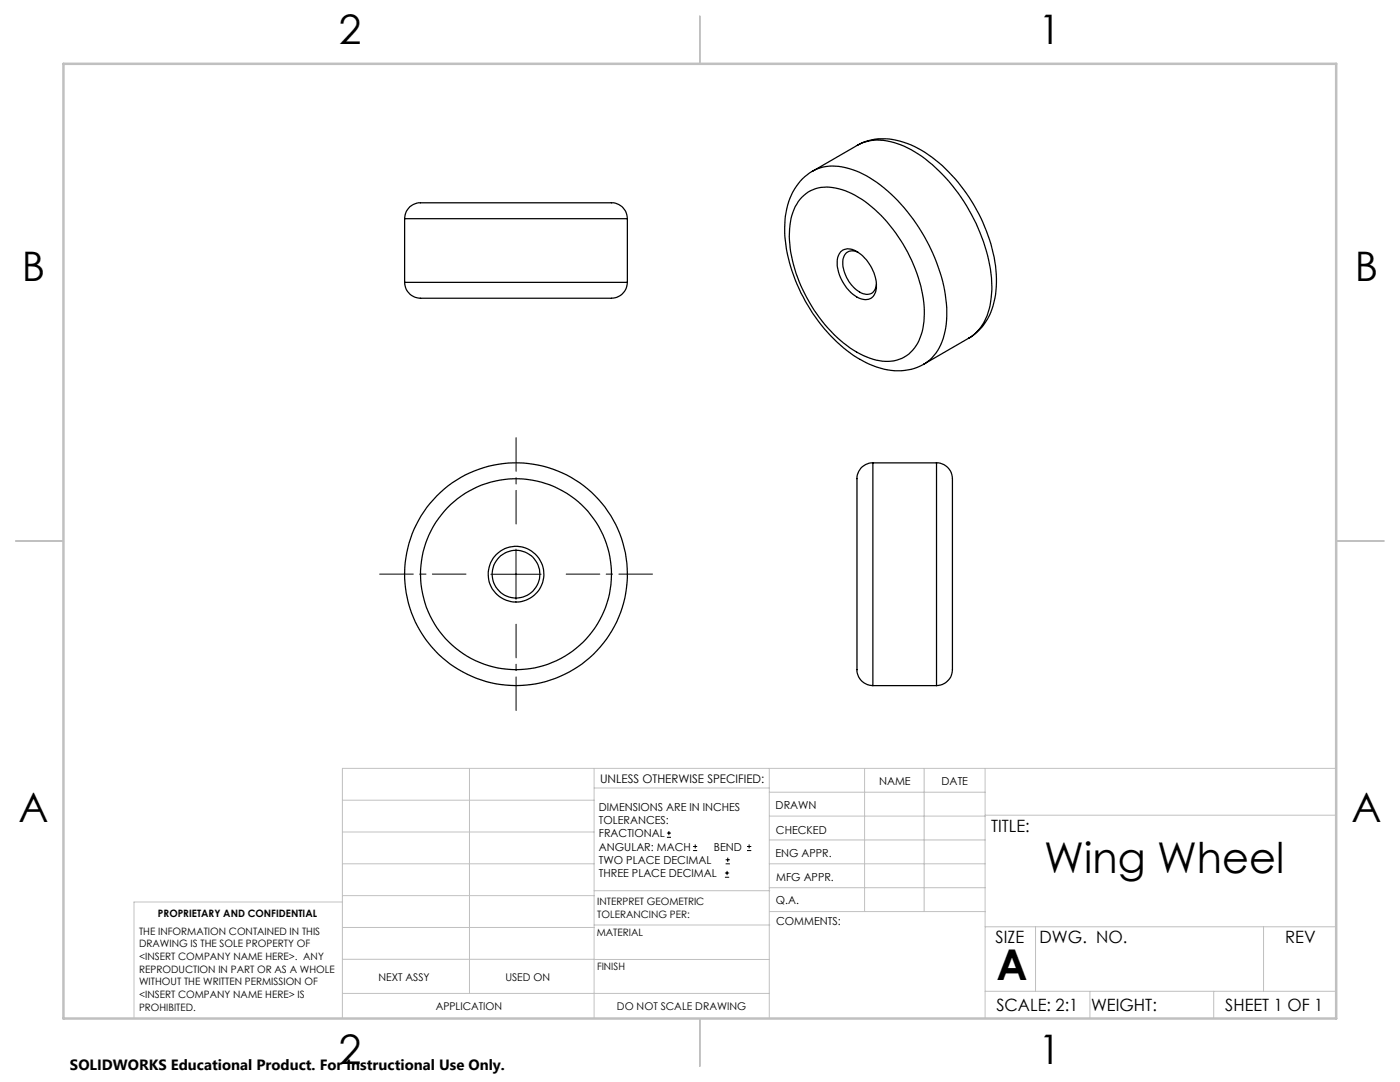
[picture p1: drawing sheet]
<svg xmlns="http://www.w3.org/2000/svg" width="279mm" height="216mm" viewBox="0 0 279 216" stroke-linecap="round" stroke-linejoin="round" font-family="sans-serif">
<g fill="none" stroke="#000" stroke-width=".2">
<path d="M98 114.6h10M103 109.6v10M133.1 167.1h.8M133.1 166.2h.8M133.5 165.8v.9M138.3 169.7h.8M138.3 168.9h.8M138.7 168.5v.8M144.7 175h.8M144.7 174.2h.8M144.8 172.4h.9M144.8 171.6h.9"/>
<path d="M145.1 173.8v.8M145.2 171.1v.9M149.1 169.7h.8M149.1 168.9h.8M149.5 168.5v.8"/>
</g>
<path d="M93 114.6h-17.2M103 104.6v-17.3M113 114.6h17.2M103 124.6v17.2" fill="none" stroke="#000" stroke-width=".2" stroke-dasharray="15.2 1.3 1.3 1.3" stroke-dashoffset="8.5"/>
<g fill="none" stroke="#c0c0c0" stroke-width=".2">
<path d="M68.3 159.7h50.3M93.7 153.3v44.9M118.6 153.3v49.9M118.6 157.2h34.9M153.5 153.3v49.9M153.5 158.1h43.1M172.5 153.3v28.6M184.4 153.3v28.6M196.6 153.3v49.9M266.7 153.3h-198.4v49.9M68.3 178.7h50.3M68.3 172.4h50.3"/>
<path d="M68.3 166h50.3M68.3 180h-41.6v23.2M118.6 177.7h35M153.5 167.6h43.1M153.5 162.8h43.1M153.5 172.4h43.1M153.5 177.1h43.1M196.6 162.7h70.1M68.3 198.2h85.2M68.3 191.4l85.2 .1M68.3 185.1h50.3M118.6 184.6h35"/>
<path d="M153.6 181.9h43M196.6 197.8h70.1M196.6 184.9h70.1M206.7 184.9v12.9M217.5 197.8v5.4M242.2 197.8v5.4M252.2 184.9v12.9"/>
</g>
<path d="M139.7 3.2v9.5M3.1 107.9h9.6M266.7 107.9h9.5M139.7 203.2v9.6" fill="none" stroke="#c0c0c0" stroke-width=".25"/>
<path d="M12.7 12.7h254v190.5h-254z" fill="none" stroke="#c0c0c0" stroke-width=".5"/>
<g fill="none" stroke="#000" stroke-width=".25">
<path d="M160.1 39.3a7.3 7.3 0 0 1 8-1.4 23.7 23.7 0 0 1 11.6 10 27.1 27.1 0 0 1 4.7 16.2 8.6 8.6 0 0 1-4.4 7.4 9.4 9.4 0 0 1-8.3-.9 28.5 28.5 0 0 1-12.5-15.2 20.9 20.9 0 0 1-1.2-12.5l.7-1.7zM162.1 34.2a11.8 11.8 0 0 0-5.4 9.7 29.9 29.9 0 0 0 5 17.8 27.8 27.8 0 0 0 12.5 11.3 11.4 11.4 0 0 0 10.2-.3M162.1 34.2a9.7 9.7 0 0 1 8.7-.1 29.4 29.4 0 0 1 13.1 12.1 30.6 30.6 0 0 1 4.9 18.5 10.2 10.2 0 0 1-4.4 8M171.1 29a11.9 11.9 0 0 1 10.7-.1 29.5 29.5 0 0 1 13.1 12.9 28.6 28.6 0 0 1 3.8 17 11.5 11.5 0 0 1-5.4 8.7M171.1 29a9.7 9.7 0 0 1 8.6-.1 28.5 28.5 0 0 1 12.7 11.3 33.3 33.3 0 0 1 5.5 17.7 12.5 12.5 0 0 1-2.9 8.3l-1.7 1.3M171.1 29l-9 5.2M80.8 43.6a3.4 3.4 0 0 1 4.1-3.1h35.8a3.9 3.9 0 0 1 4.1 1.7l.4 1.4M80.8 56.3a3.4 3.4 0 0 0 4.1 3.2h35.8a4.1 4.1 0 0 0 4.1-1.7l.4-1.5M80.8 43.6h44.4M80.8 56.3h44.4M80.8 43.6v12.7M125.2 43.6v12.7"/>
<path d="M167.8 50.2a2.82 2.82 0 0 1 3.7 .4 8.2 8.2 0 0 1 3.3 7.6 2.22 2.22 0 0 1-3.5 1.2 8.3 8.3 0 0 1-4.1-8zM171.3 50.4a1.99 1.99 0 0 0-2.3 0 1.99 1.99 0 0 0-.8 2.1 6.9 6.9 0 0 0 4.3 6.2 1.85 1.85 0 0 0 2.4-2M193.3 67.5l-8.9 5.2M174.2 92.4a3.4 3.4 0 0 0-3.2 4.1v33.4a19.5 19.5 0 0 0 .2 4.9 3.2 3.2 0 0 0 3 2M174.2 92.4v44.4M174.2 92.4h12.7M186.9 92.4a3.4 3.4 0 0 1 3.2 4.1v33.4a15.3 15.3 0 0 1-.4 5.2 3.3 3.3 0 0 1-2.8 1.7M186.9 92.4v44.4M174.2 136.8h12.7"/>
<circle cx="103" cy="114.6" r="19.1"/>
<circle cx="103" cy="114.6" r="5.5"/>
<circle cx="103" cy="114.6" r="4.8"/>
<circle cx="103" cy="114.6" r="22.2"/>
</g>
<g font-size="8.5">
<text x="208.4" y="174.2">Wing Wheel</text>
<text x="198.9" y="195.5">A</text>
</g>
<g font-size="8.1">
<text x="67.6" y="8.9">2</text>
<text x="207.3" y="8.9">1</text>
<text x="4.4" y="56.2">B</text>
<text x="270.4" y="56.2">B</text>
<text x="3.7" y="164.1">A</text>
<text x="269.7" y="164.1">A</text>
<text x="67.6" y="212.4">2</text>
<text x="207.3" y="212.4">1</text>
</g>
<g font-size="3.4">
<text x="197.8" y="166">TITLE:</text>
<text x="198.7" y="188.1">SIZE</text>
<text x="207.5" y="188.1">DWG. NO.</text>
<text x="256.5" y="188.2">REV</text>
<text x="198.8" y="201.7">SCALE: 2:1</text>
<text x="217.7" y="201.8">WEIGHT:</text>
<text x="244.5" y="201.7">SHEET 1 OF 1</text>
</g>
<text font-size="3" x="14" y="213.5">SOLIDWORKS Educational Product. For Instructional Use Only.</text>
<text font-size="2.4" x="119.8" y="156.2">UNLESS OTHERWISE SPECIFIED:</text>
<g font-size="2.2">
<text x="119.5" y="161.8">DIMENSIONS ARE IN INCHES</text>
<text x="154.8" y="161.4">DRAWN</text>
<text x="175.4" y="156.6">NAME</text>
<text x="187.9" y="156.7">DATE</text>
<text x="119.5" y="164.4">TOLERANCES:</text>
<text x="119.5" y="167.1">FRACTIONAL</text>
<text x="154.9" y="166.3">CHECKED</text>
<text x="119.5" y="169.7">ANGULAR: MACH</text>
<text x="119.5" y="172.4">TWO PLACE DECIMAL</text>
<text x="142.5" y="169.7">BEND</text>
<text x="154.8" y="171">ENG APPR.</text>
<text x="119.5" y="175">THREE PLACE DECIMAL</text>
<text x="154.9" y="175.7">MFG APPR.</text>
<text x="154.9" y="180.4">Q.A.</text>
<text x="154.9" y="184.6">COMMENTS:</text>
</g>
<g font-size="2.1">
<text x="75.5" y="195.7">NEXT ASSY</text>
<text x="100.9" y="195.7">USED ON</text>
<text x="86.9" y="201.5">APPLICATION</text>
<text x="123.1" y="201.6">DO NOT SCALE DRAWING</text>
</g>
<g font-size="2">
<text x="31.5" y="182.9">PROPRIETARY AND CONFIDENTIAL</text>
<text x="119.2" y="180.6">INTERPRET GEOMETRIC</text>
<text x="119.2" y="183.1">TOLERANCING PER:</text>
<text x="27.8" y="186.5">THE INFORMATION CONTAINED IN THIS</text>
<text x="27.8" y="189">DRAWING IS THE SOLE PROPERTY OF</text>
<text x="27.8" y="191.6">&lt;INSERT COMPANY NAME HERE&gt;. ANY</text>
<text x="119.1" y="186.7">MATERIAL</text>
<text x="27.8" y="194.1">REPRODUCTION IN PART OR AS A WHOLE</text>
<text x="27.8" y="196.6">WITHOUT THE WRITTEN PERMISSION OF</text>
<text x="119.1" y="193.5">FINISH</text>
<text x="27.8" y="199.1">&lt;INSERT COMPANY NAME HERE&gt; IS</text>
<text x="27.8" y="201.7">PROHIBITED.</text>
</g>
</svg>
